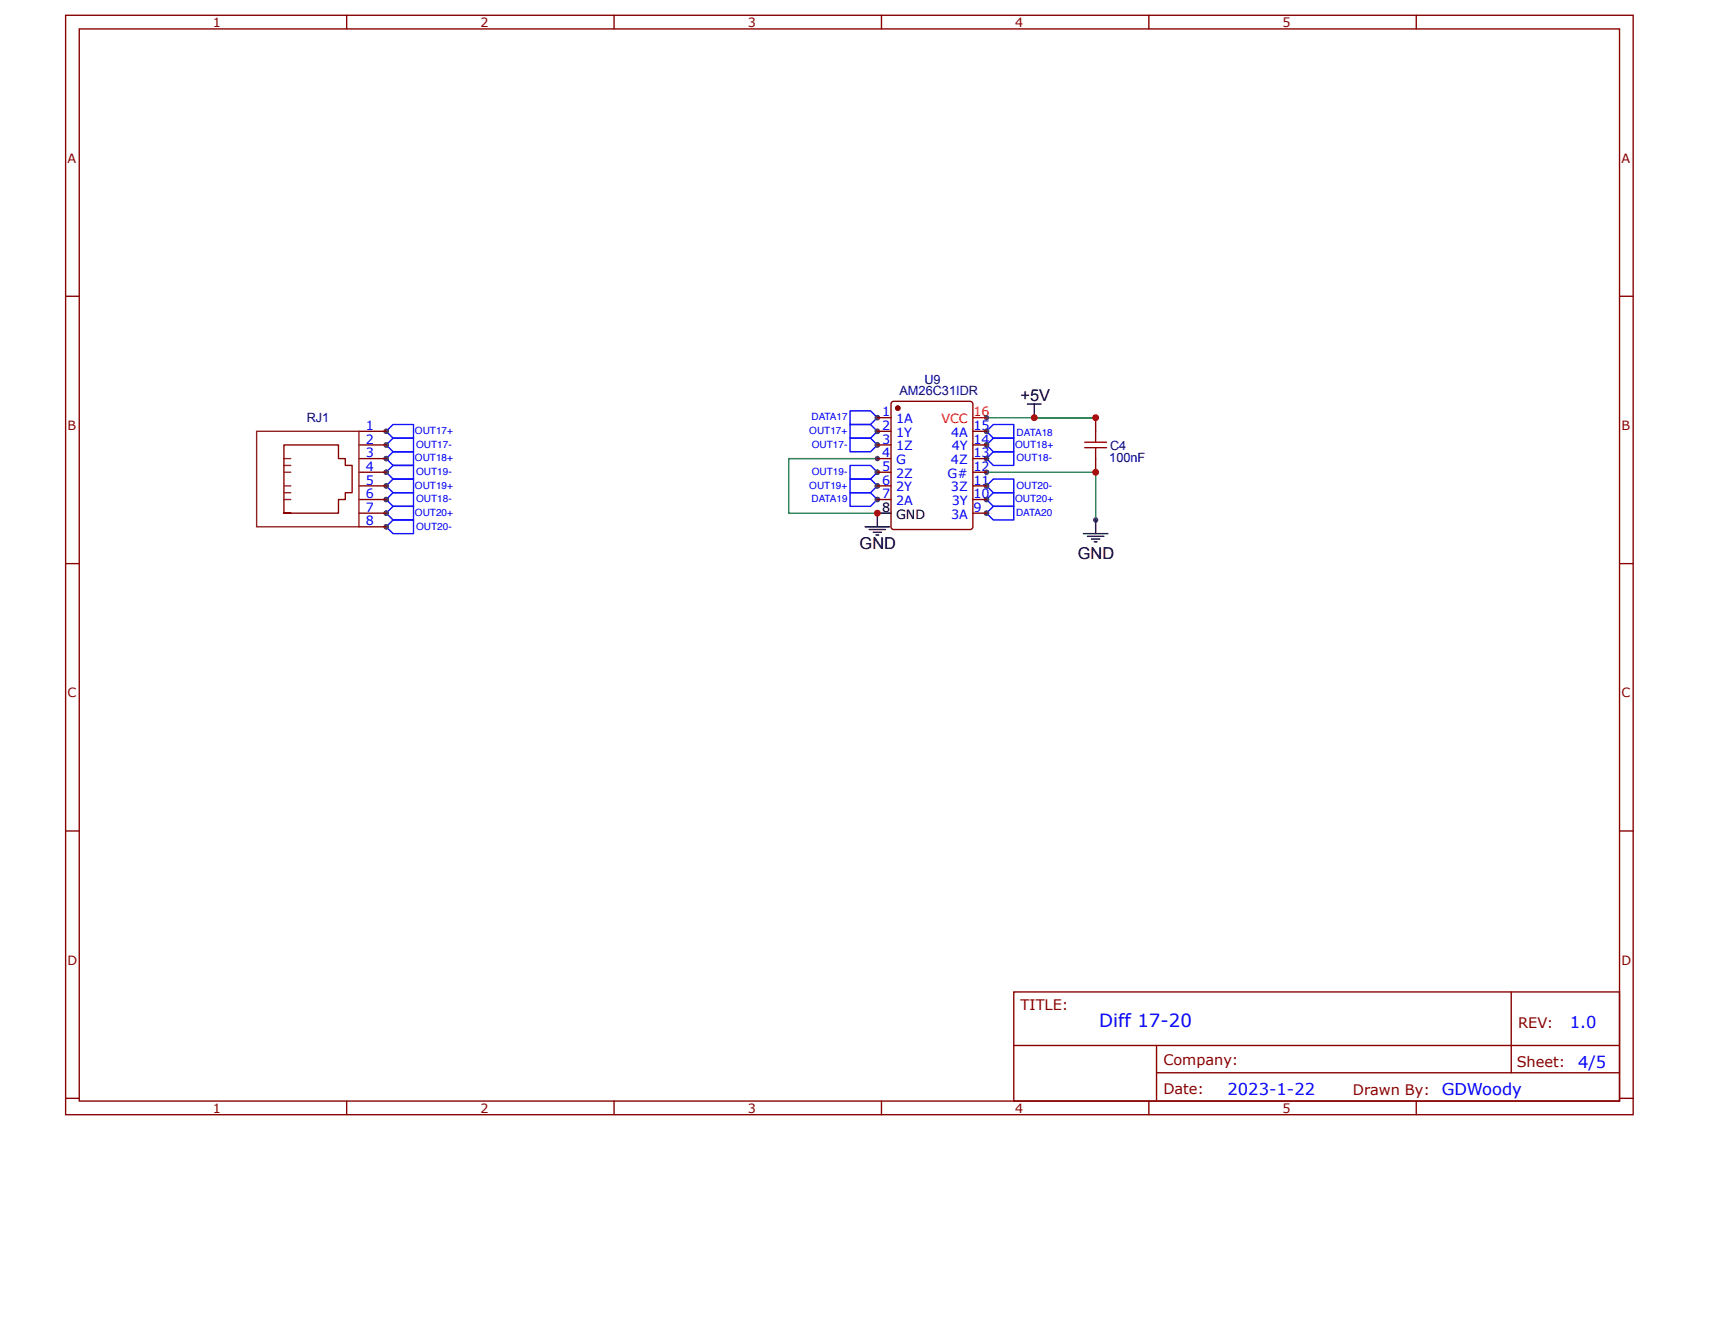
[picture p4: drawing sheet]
<svg xmlns="http://www.w3.org/2000/svg" width="279mm" height="216mm" viewBox="0 0 279 216" stroke-linecap="round" stroke-linejoin="round" font-family="sans-serif">
<path d="M160.7 76.9h17.8v7.8M160.7 68.1h17.8" fill="none" stroke="#080" stroke-width=".22"/>
<circle cx="168.5" cy="68.1" r=".44" fill="#4f4f4f"/>
<path d="M167.4 65.8h2.2M168.5 65.8v2.3" fill="none" stroke="#000" stroke-width=".22"/>
<circle cx="62.9" cy="85.8" r=".44" fill="#4f4f4f"/>
<path d="M62.9 85.8l1.1-1.1h3.4v2.3h-3.4z" fill="none" stroke="#00f" stroke-width=".22"/>
<circle cx="62.9" cy="83.6" r=".44" fill="#4f4f4f"/>
<path d="M64 82.5h3.4v2.2h-3.4l-1.1-1.1z" fill="none" stroke="#00f" stroke-width=".22"/>
<circle cx="62.9" cy="81.4" r=".44" fill="#4f4f4f"/>
<path d="M62.9 81.4l1.1-1.1h3.4v2.2h-3.4z" fill="none" stroke="#00f" stroke-width=".22"/>
<circle cx="62.9" cy="79.2" r=".44" fill="#4f4f4f"/>
<path d="M62.9 79.2l1.1-1.1h3.4v2.2h-3.4z" fill="none" stroke="#00f" stroke-width=".22"/>
<circle cx="62.9" cy="76.9" r=".44" fill="#4f4f4f"/>
<path d="M62.9 76.9l1.1-1.1h3.4v2.3h-3.4z" fill="none" stroke="#00f" stroke-width=".22"/>
<circle cx="62.9" cy="74.7" r=".44" fill="#4f4f4f"/>
<path d="M62.9 74.7l1.1-1.1h3.4v2.2h-3.4z" fill="none" stroke="#00f" stroke-width=".22"/>
<circle cx="62.9" cy="70.3" r=".44" fill="#4f4f4f"/>
<path d="M62.9 70.3l1.1-1.1h3.4v2.2h-3.4z" fill="none" stroke="#00f" stroke-width=".22"/>
<circle cx="62.9" cy="72.5" r=".44" fill="#4f4f4f"/>
<path d="M62.9 72.5l1.1-1.1h3.4v2.2h-3.4z" fill="none" stroke="#00f" stroke-width=".22"/>
<circle cx="160.7" cy="74.7" r=".44" fill="#4f4f4f"/>
<path d="M160.7 74.7l1.1-1.1h3.4v2.2h-3.4z" fill="none" stroke="#00f" stroke-width=".22"/>
<circle cx="160.7" cy="72.5" r=".44" fill="#4f4f4f"/>
<path d="M160.7 72.5l1.1-1.1h3.4v2.2h-3.4z" fill="none" stroke="#00f" stroke-width=".22"/>
<circle cx="160.7" cy="81.4" r=".44" fill="#4f4f4f"/>
<path d="M161.8 80.3h3.4v2.2h-3.4l-1.1-1.1z" fill="none" stroke="#00f" stroke-width=".22"/>
<circle cx="160.7" cy="79.2" r=".44" fill="#4f4f4f"/>
<path d="M160.7 79.2l1.1-1.1h3.4v2.2h-3.4z" fill="none" stroke="#00f" stroke-width=".22"/>
<circle cx="142.9" cy="76.9" r=".44" fill="#4f4f4f"/>
<path d="M138.5 75.8h3.3l1.1 1.1-1.1 1.2h-3.3z" fill="none" stroke="#00f" stroke-width=".22"/>
<circle cx="142.9" cy="79.2" r=".44" fill="#4f4f4f"/>
<path d="M138.5 78.1h3.3l1.1 1.1-1.1 1.1h-3.3z" fill="none" stroke="#00f" stroke-width=".22"/>
<circle cx="142.9" cy="70.3" r=".44" fill="#4f4f4f"/>
<path d="M138.5 69.2h3.3l1.1 1.1-1.1 1.1h-3.3z" fill="none" stroke="#00f" stroke-width=".22"/>
<circle cx="142.9" cy="72.5" r=".44" fill="#4f4f4f"/>
<path d="M138.5 71.4h3.3l1.1 1.1-1.1 1.1h-3.3z" fill="none" stroke="#00f" stroke-width=".22"/>
<circle cx="178.5" cy="84.7" r=".44" fill="#4f4f4f"/>
<path d="M176.5 87h4M177.2 87.4h2.6M177.8 87.8h1.4M178.3 88.3h.4M178.5 84.7v2.3" fill="none" stroke="#000" stroke-width=".22"/>
<circle cx="142.9" cy="68.1" r=".44" fill="#4f4f4f"/>
<path d="M138.5 66.9h3.3l1.1 1.2-1.1 1.1h-3.3z" fill="none" stroke="#00f" stroke-width=".22"/>
<circle cx="160.7" cy="70.3" r=".44" fill="#4f4f4f"/>
<path d="M160.7 70.3l1.1-1.1h3.4v2.2h-3.4z" fill="none" stroke="#00f" stroke-width=".22"/>
<circle cx="142.9" cy="81.4" r=".44" fill="#4f4f4f"/>
<path d="M138.5 80.3h3.3l1.1 1.1-1.1 1.1h-3.3z" fill="none" stroke="#00f" stroke-width=".22"/>
<circle cx="160.7" cy="83.6" r=".44" fill="#4f4f4f"/>
<path d="M161.8 82.5h3.4v2.2h-3.4l-1.1-1.1z" fill="none" stroke="#00f" stroke-width=".22"/>
<path d="M142.9 74.7h-14.4v8.9h14.4M168.5 68.1h10" fill="none" stroke="#080" stroke-width=".22"/>
<g fill="none" stroke="#800" stroke-width=".22">
<path d="M10.7 2.5h255.4v179.1h-255.4zM12.9 4.7h250.9v174.7h-250.9zM56.5 2.5v2.2M100 2.5v2.2M143.6 2.5v2.2M187.2 2.5v2.2M230.7 2.5v2.2M10.7 48.3h2.2M263.8 48.3h2.3M10.7 91.8h2.2M263.8 91.8h2.3M10.7 135.4h2.2"/>
<path d="M263.8 135.4h2.3M10.7 179h2.2M56.5 179.4v2.2M100 179.4v2.2M143.6 179.4v2.2M165.2 161.6h98.6v17.8h-98.6zM165.2 170.4h98.6M187.2 179.4v2.2M188.4 174.8h75.4M188.4 170.4v8.8M230.7 179.4v2.2M246.2 161.6v13.2"/>
<path d="M263.8 179h2.3"/>
</g>
<circle cx="142.9" cy="83.6" r=".44" fill="#4f4f4f"/>
<path d="M140.9 85.8h4M141.6 86.3h2.7M142.3 86.7h1.3M142.7 87.2h.5M142.9 83.6v2.2" fill="none" stroke="#000" stroke-width=".22"/>
<path d="M176.7 72.1h3.6" fill="none" stroke="#a00000" stroke-width=".22"/>
<circle cx="178.5" cy="68.1" r=".44" fill="#4f4f4f"/>
<path d="M178.5 68.1v2.2" fill="none" stroke="#800" stroke-width=".22"/>
<path d="M176.7 72.9h3.6M178.5 72.9v1.8" fill="none" stroke="#a00000" stroke-width=".22"/>
<circle cx="178.5" cy="76.9" r=".44" fill="#4f4f4f"/>
<path d="M178.5 74.7v2.2" fill="none" stroke="#800" stroke-width=".22"/>
<path d="M178.5 70.3v1.8" fill="none" stroke="#a00000" stroke-width=".22"/>
<circle cx="146.3" cy="66.5" r=".33" fill="#800"/>
<g fill="none" stroke="#800" stroke-width=".22">
<path d="M145.2 65.6l.4-.2h12.4l.4 .2 .1 20.2-.2 .4-12.7 .1-.4-.2z"/>
<circle cx="146.3" cy="66.5" r=".33"/>
</g>
<circle cx="146.3" cy="66.5" r=".33" fill="#800"/>
<circle cx="146.3" cy="66.5" r=".33" fill="none" stroke="#800" stroke-width=".22"/>
<circle cx="142.9" cy="68.1" r=".44" fill="#4f4f4f"/>
<path d="M142.9 68.1h2.3" fill="none" stroke="#800" stroke-width=".22"/>
<circle cx="142.9" cy="70.3" r=".44" fill="#4f4f4f"/>
<path d="M142.9 70.3h2.3" fill="none" stroke="#800" stroke-width=".22"/>
<circle cx="142.9" cy="72.5" r=".44" fill="#4f4f4f"/>
<path d="M142.9 72.5h2.3" fill="none" stroke="#800" stroke-width=".22"/>
<circle cx="142.9" cy="74.7" r=".44" fill="#4f4f4f"/>
<path d="M142.9 74.7h2.3" fill="none" stroke="#800" stroke-width=".22"/>
<circle cx="142.9" cy="76.9" r=".44" fill="#4f4f4f"/>
<path d="M142.9 76.9h2.3" fill="none" stroke="#800" stroke-width=".22"/>
<circle cx="142.9" cy="79.2" r=".44" fill="#4f4f4f"/>
<path d="M142.9 79.2h2.3" fill="none" stroke="#800" stroke-width=".22"/>
<circle cx="142.9" cy="81.4" r=".44" fill="#4f4f4f"/>
<path d="M142.9 81.4h2.3" fill="none" stroke="#800" stroke-width=".22"/>
<circle cx="142.9" cy="83.6" r=".44" fill="#4f4f4f"/>
<path d="M142.9 83.6h2.3" fill="none" stroke="#000" stroke-width=".22"/>
<circle cx="160.7" cy="83.6" r=".44" fill="#4f4f4f"/>
<path d="M158.5 83.6h2.2" fill="none" stroke="#800" stroke-width=".22"/>
<circle cx="160.7" cy="81.4" r=".44" fill="#4f4f4f"/>
<path d="M158.5 81.4h2.2" fill="none" stroke="#800" stroke-width=".22"/>
<circle cx="160.7" cy="79.2" r=".44" fill="#4f4f4f"/>
<path d="M158.5 79.2h2.2" fill="none" stroke="#800" stroke-width=".22"/>
<circle cx="160.7" cy="76.9" r=".44" fill="#4f4f4f"/>
<path d="M158.5 76.9h2.2" fill="none" stroke="#800" stroke-width=".22"/>
<circle cx="160.7" cy="74.7" r=".44" fill="#4f4f4f"/>
<path d="M158.5 74.7h2.2" fill="none" stroke="#800" stroke-width=".22"/>
<circle cx="160.7" cy="72.5" r=".44" fill="#4f4f4f"/>
<path d="M158.5 72.5h2.2" fill="none" stroke="#800" stroke-width=".22"/>
<circle cx="160.7" cy="70.3" r=".44" fill="#4f4f4f"/>
<path d="M158.5 70.3h2.2" fill="none" stroke="#800" stroke-width=".22"/>
<circle cx="160.7" cy="68.1" r=".44" fill="#4f4f4f"/>
<path d="M158.5 68.1h2.2" fill="none" stroke="#f00" stroke-width=".22"/>
<path d="M46.3 74.7h1.1M46.3 75.8h1.1" fill="none" stroke="#8d2323" stroke-width=".22"/>
<circle cx="62.9" cy="81.4" r=".44" fill="#4f4f4f"/>
<path d="M58.5 81.4h4.4" fill="none" stroke="#800" stroke-width=".22"/>
<circle cx="62.9" cy="79.2" r=".44" fill="#4f4f4f"/>
<path d="M58.5 79.2h4.4" fill="none" stroke="#800" stroke-width=".22"/>
<circle cx="62.9" cy="76.9" r=".44" fill="#4f4f4f"/>
<path d="M58.5 76.9h4.4" fill="none" stroke="#800" stroke-width=".22"/>
<circle cx="62.9" cy="74.7" r=".44" fill="#4f4f4f"/>
<path d="M58.5 74.7h4.4" fill="none" stroke="#800" stroke-width=".22"/>
<circle cx="62.9" cy="72.5" r=".44" fill="#4f4f4f"/>
<path d="M58.5 72.5h4.4" fill="none" stroke="#800" stroke-width=".22"/>
<circle cx="62.9" cy="70.3" r=".44" fill="#4f4f4f"/>
<path d="M58.5 70.3h4.4M46.3 83.6v-11.1h8.8v2.2h1.2v1.1h1.1v4.5h-1.1v1.1h-1.2v2.2h-8.8h1.1" fill="none" stroke="#800" stroke-width=".22"/>
<path d="M41.8 70.3h16.7v15.5h-16.7zM46.3 76.9h1.1M46.3 79.2h1.1M46.3 80.3h1.1M46.3 81.4h1.1" fill="none" stroke="#8d2323" stroke-width=".22"/>
<circle cx="62.9" cy="83.6" r=".44" fill="#4f4f4f"/>
<path d="M58.5 83.6h4.4" fill="none" stroke="#800" stroke-width=".22"/>
<circle cx="62.9" cy="85.8" r=".44" fill="#4f4f4f"/>
<path d="M58.5 85.8h4.4" fill="none" stroke="#800" stroke-width=".22"/>
<circle cx="142.9" cy="83.6" r=".44" fill="#4f4f4f"/>
<circle cx="142.9" cy="83.6" r=".56" fill="#c00"/>
<circle cx="178.5" cy="68.1" r=".44" fill="#4f4f4f"/>
<circle cx="178.5" cy="68.1" r=".56" fill="#c00"/>
<circle cx="178.5" cy="76.9" r=".44" fill="#4f4f4f"/>
<circle cx="178.5" cy="76.9" r=".56" fill="#c00"/>
<circle cx="168.5" cy="68.1" r=".44" fill="#4f4f4f"/>
<circle cx="168.5" cy="68.1" r=".56" fill="#c00"/>
<text font-size="3" fill="#00f" x="179.1" y="167.3">Diff 17-20</text>
<g font-size="2.7">
<text x="166.3" y="65.4">+5V</text>
<text x="140" y="89.4">GND</text>
<text x="175.6" y="91.2">GND</text>
</g>
<g font-size="2.7" fill="#00f">
<text x="255.8" y="167.5">1.0</text>
<text x="257.1" y="174">4/5</text>
<text x="200" y="178.4">2023-1-22</text>
<text x="234.9" y="178.4">GDWoody</text>
</g>
<g font-size="2.4" fill="#800">
<text x="166.3" y="164.5">TITLE:</text>
<text x="247.3" y="167.5">REV:</text>
<text x="189.5" y="173.5">Company:</text>
<text x="247.1" y="173.9">Sheet:</text>
<text x="189.5" y="178.3">Date:</text>
<text x="220.4" y="178.4">Drawn By:</text>
</g>
<g font-size="2.1" fill="#800">
<text x="34.7" y="4.4">1</text>
<text x="78.3" y="4.4">2</text>
<text x="121.8" y="4.4">3</text>
<text x="165.4" y="4.4">4</text>
<text x="208.9" y="4.4">5</text>
<text x="11" y="26.5">A</text>
<text x="264.2" y="26.5">A</text>
<text x="11" y="70.1">B</text>
<text x="264.2" y="70.1">B</text>
<text x="11" y="113.6">C</text>
<text x="264.2" y="113.6">C</text>
<text x="11" y="157.2">D</text>
<text x="264.2" y="157.2">D</text>
<text x="34.7" y="181.3">1</text>
<text x="78.3" y="181.3">2</text>
<text x="121.8" y="181.3">3</text>
<text x="165.4" y="181.3">4</text>
<text x="208.9" y="181.3">5</text>
</g>
<g font-size="2.1" fill="#000080">
<text x="146.5" y="64.3">AM26C31IDR</text>
<text x="150.6" y="62.7">U9</text>
<text x="50" y="68.8">RJ1</text>
<text x="180.7" y="75.3">100nF</text>
<text x="180.8" y="73.2">C4</text>
</g>
<g font-size="2.1" fill="#00f">
<text x="59.6" y="70.1">1</text>
<text x="143.7" y="67.8">1</text>
<text x="143.7" y="70.1">2</text>
<text x="146" y="68.9">1A</text>
<text x="146" y="71.2">1Y</text>
<text x="154.9" y="71.2">4A</text>
<text x="158.6" y="70.1">15</text>
<text x="59.6" y="76.7">4</text>
<text x="59.6" y="74.5">3</text>
<text x="59.6" y="72.3">2</text>
<text x="143.7" y="72.3">3</text>
<text x="143.7" y="74.5">4</text>
<text x="143.7" y="76.7">5</text>
<text x="146" y="73.4">1Z</text>
<text x="146" y="75.6">G</text>
<text x="146" y="77.8">2Z</text>
<text x="154.4" y="77.8">G#</text>
<text x="154.9" y="75.6">4Z</text>
<text x="155.1" y="73.4">4Y</text>
<text x="158.6" y="76.7">12</text>
<text x="158.6" y="74.5">13</text>
<text x="158.6" y="72.3">14</text>
<text x="59.6" y="81.2">6</text>
<text x="59.6" y="78.9">5</text>
<text x="59.6" y="83.4">7</text>
<text x="143.7" y="78.9">6</text>
<text x="143.7" y="81.2">7</text>
<text x="146" y="80.1">2Y</text>
<text x="146" y="82.3">2A</text>
<text x="154.9" y="80.1">3Z</text>
<text x="155.1" y="82.3">3Y</text>
<text x="158.6" y="83.4">9</text>
<text x="158.6" y="81.2">10</text>
<text x="158.6" y="78.9">11</text>
<text x="59.6" y="85.6">8</text>
<text x="154.9" y="84.5">3A</text>
</g>
<g font-size="2.1" fill="#f00">
<text x="153.4" y="68.9">VCC</text>
<text x="158.6" y="67.8">16</text>
</g>
<g font-size="2.1">
<text x="143.7" y="83.4">8</text>
<text x="146" y="84.5">GND</text>
</g>
<g font-size="1.6" fill="#00f">
<text x="67.6" y="70.7">OUT17+</text>
<text x="131.8" y="70.8">OUT17+</text>
<text x="132.2" y="68.5">DATA17</text>
<text x="165.6" y="71.1">DATA18</text>
<text x="67.6" y="75.2">OUT18+</text>
<text x="67.8" y="77.4">OUT19-</text>
<text x="67.8" y="73">OUT17-</text>
<text x="132.2" y="77.5">OUT19-</text>
<text x="132.2" y="73">OUT17-</text>
<text x="165.4" y="73">OUT18+</text>
<text x="165.6" y="75.2">OUT18-</text>
<text x="67.6" y="79.6">OUT19+</text>
<text x="67.8" y="81.9">OUT18-</text>
<text x="131.8" y="79.7">OUT19+</text>
<text x="132.2" y="81.9">DATA19</text>
<text x="165.4" y="81.9">OUT20+</text>
<text x="165.6" y="79.6">OUT20-</text>
<text x="67.6" y="84.1">OUT20+</text>
<text x="67.8" y="86.3">OUT20-</text>
<text x="165.5" y="84.1">DATA20</text>
</g>
</svg>
